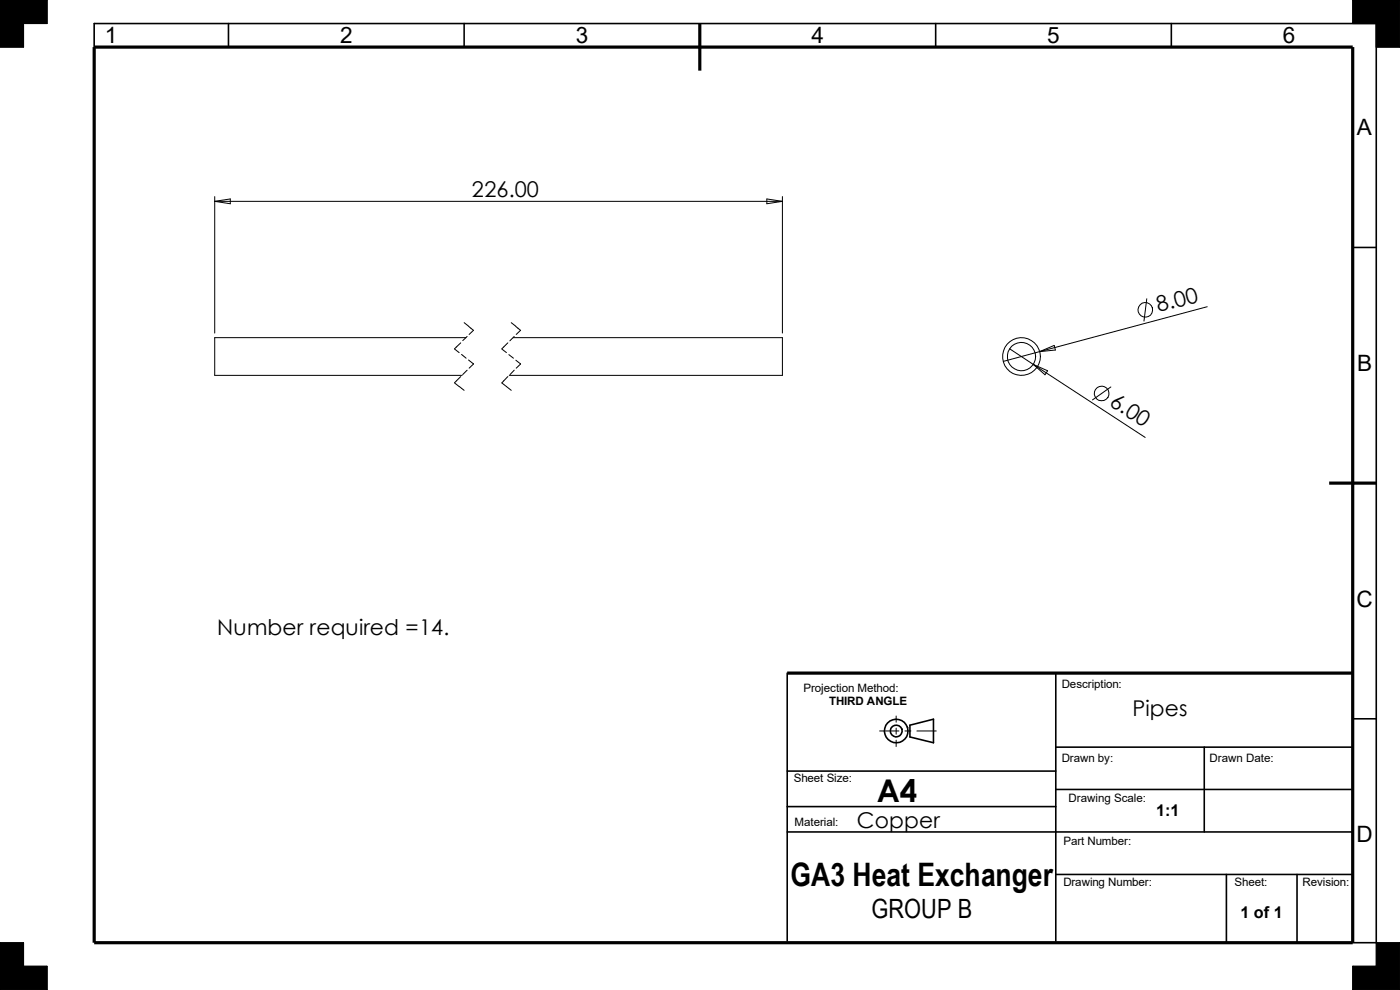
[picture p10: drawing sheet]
<svg xmlns="http://www.w3.org/2000/svg" width="297mm" height="210mm" viewBox="0 0 297 210" stroke-linecap="round" stroke-linejoin="round" font-family="sans-serif">
<g fill="none" stroke="#000" stroke-width=".21">
<path d="M0 0h10v5h-5v5h-5M287 0h10v10h-5v-5h-5zM45.6 41.7v29M45.6 42.7h120.4M45.6 42.7l3.3-.5v1zM162.7 42.2l3.3 .5-3.3 .5zM166 41.7v29M96.4 74l1 .8M97.7 72.7l-1.3 1.3M97.7 79.9l-1.3 1.3M97.9 75.2l1 .8M98.5 68.5l.9 .7"/>
<path d="M98.8 71.6h-53.2v8h52.4M99.1 71.4l-.9 .9M99.1 78.5l-.9 1M99.4 76.4l1.1 .8M99.4 69.3l1 .8M100.5 70.1l-1 .9M100.5 77.2l-1 .9M106.5 74l.9 .8M107.7 72.7l-1.2 1.3M107.7 79.9l-1.2 1.3 2 1.6M107.9 75.2l1 .8M108.5 68.5l.9 .7"/>
<path d="M108.9 71.6h57.1v8h-58M109.1 71.4l-.9 .9M109.1 78.5l-.9 1M109.4 69.3l1 .8-.9 .9M109.4 76.4l1 .8-.9 .9M214.2 74l5 3.3M219.2 77.3l23.8 15.5M219.2 77.3l3 1.4-.5 .8zM220.6 74.6l3-1.3 .3 1zM243.3 63.4l-.6 4.7M256.1 65.1l-43.2 11.6M96.4 81.2l2.1 1.6"/>
<path d="M235.7 82.1l-3.9 2.7M186.6 155.1h4.1M190.1 151.9v1.3M190.1 154.5v1.2M190.1 157v1.4M192 155.1h1.3M194.5 155.1h4.1M0 200h5v5h5v5h-10zM287 205h5v-5h5v10h-10z"/>
<circle cx="216.7" cy="75.7" r="4"/>
<circle cx="216.7" cy="75.6" r="3"/>
<circle cx="243" cy="65.7" r="1.55"/>
<circle cx="233.7" cy="83.5" r="1.56"/>
</g>
<g fill="#000" stroke="#000" stroke-width=".21">
<path d="M0 0h10v5h-5v5h-5z" fill-rule="evenodd"/>
<path d="M287 0h10v10h-5v-5h-5z" fill-rule="evenodd"/>
<path d="M287 205h5v-5h5v10h-10z" fill-rule="evenodd"/>
<path d="M0 200h5v5h5v5h-10z" fill-rule="evenodd"/>
</g>
<g fill="none" stroke="#000" stroke-width=".34">
<path d="M20 10v-5h272v195h-5M48.5 5v5M98.5 5v5M198.5 5v5M248.5 5v5M287 52.5h5M167 142.8v56.8M193 153.8l5-1.2v5l-5-1.3zM224 158.5h63M224 142.8v56.8M255.5 158.5v18M287 152.5h5"/>
<path d="M167 171.1h57M167 176.5h120M167 163.6h57M224 167.5h63M224 185.5h63M260.2 185.5v14.5M275.2 185.5v14.5"/>
<circle cx="190.1" cy="155.1" r="2.51"/>
<circle cx="190.2" cy="155.1" r="1.25"/>
</g>
<path d="M20 10h267v190h-267zM148.5 5v10M282 102.5h10M167 142.8h120" fill="none" stroke="#000" stroke-width=".68" stroke-linecap="butt"/>
<text font-size="6.9" x="167.7" y="188">GA3 Heat Exchanger</text>
<text font-size="6.6" x="186" y="170.1">A4</text>
<text font-size="5.6" x="184.9" y="194.8">GROUP B</text>
<g font-size="4.8">
<text x="22.2" y="9.2">1</text>
<text x="72.2" y="9.2">2</text>
<text x="122.2" y="9.2">3</text>
<text x="172.2" y="9.2">4</text>
<text x="222.1" y="9.2">5</text>
<text x="272.2" y="9.2">6</text>
<text x="287.9" y="28.7">A</text>
<text x="287.9" y="78.7">B</text>
<text x="287.8" y="128.7">C</text>
<text x="287.8" y="178.7">D</text>
</g>
<g font-size="4.6">
<text x="100.1" y="41.8">226.00</text>
<text x="245.7" y="66.2" transform="rotate(-15 245.7 66.2)">8.00</text>
<text x="235.2" y="85.9" transform="rotate(33 235.2 85.9)">6.00</text>
<text x="46.1" y="134.7">Number required =14.</text>
<text x="240.2" y="151.8">Pipes</text>
<text x="181.8" y="175.6">Copper</text>
</g>
<g font-size="3.4">
<text x="245.3" y="173">1:1</text>
<text x="263.1" y="194.8">1 of 1</text>
</g>
<g font-size="2.5">
<text x="170.5" y="146.8">Projection Method:</text>
<text x="175.9" y="149.5">THIRD ANGLE</text>
<text x="225.3" y="146">Description:</text>
<text x="225.3" y="161.5">Drawn by:</text>
<text x="256.6" y="161.5">Drawn Date:</text>
<text x="168.4" y="165.9">Sheet Size:</text>
<text x="226.7" y="170.2">Drawing Scale:</text>
<text x="168.6" y="175.2">Material:</text>
<text x="225.6" y="179.2">Part Number:</text>
<text x="225.6" y="187.9">Drawing Number:</text>
<text x="261.9" y="187.9">Sheet:</text>
<text x="276.3" y="187.9">Revision:</text>
</g>
</svg>
